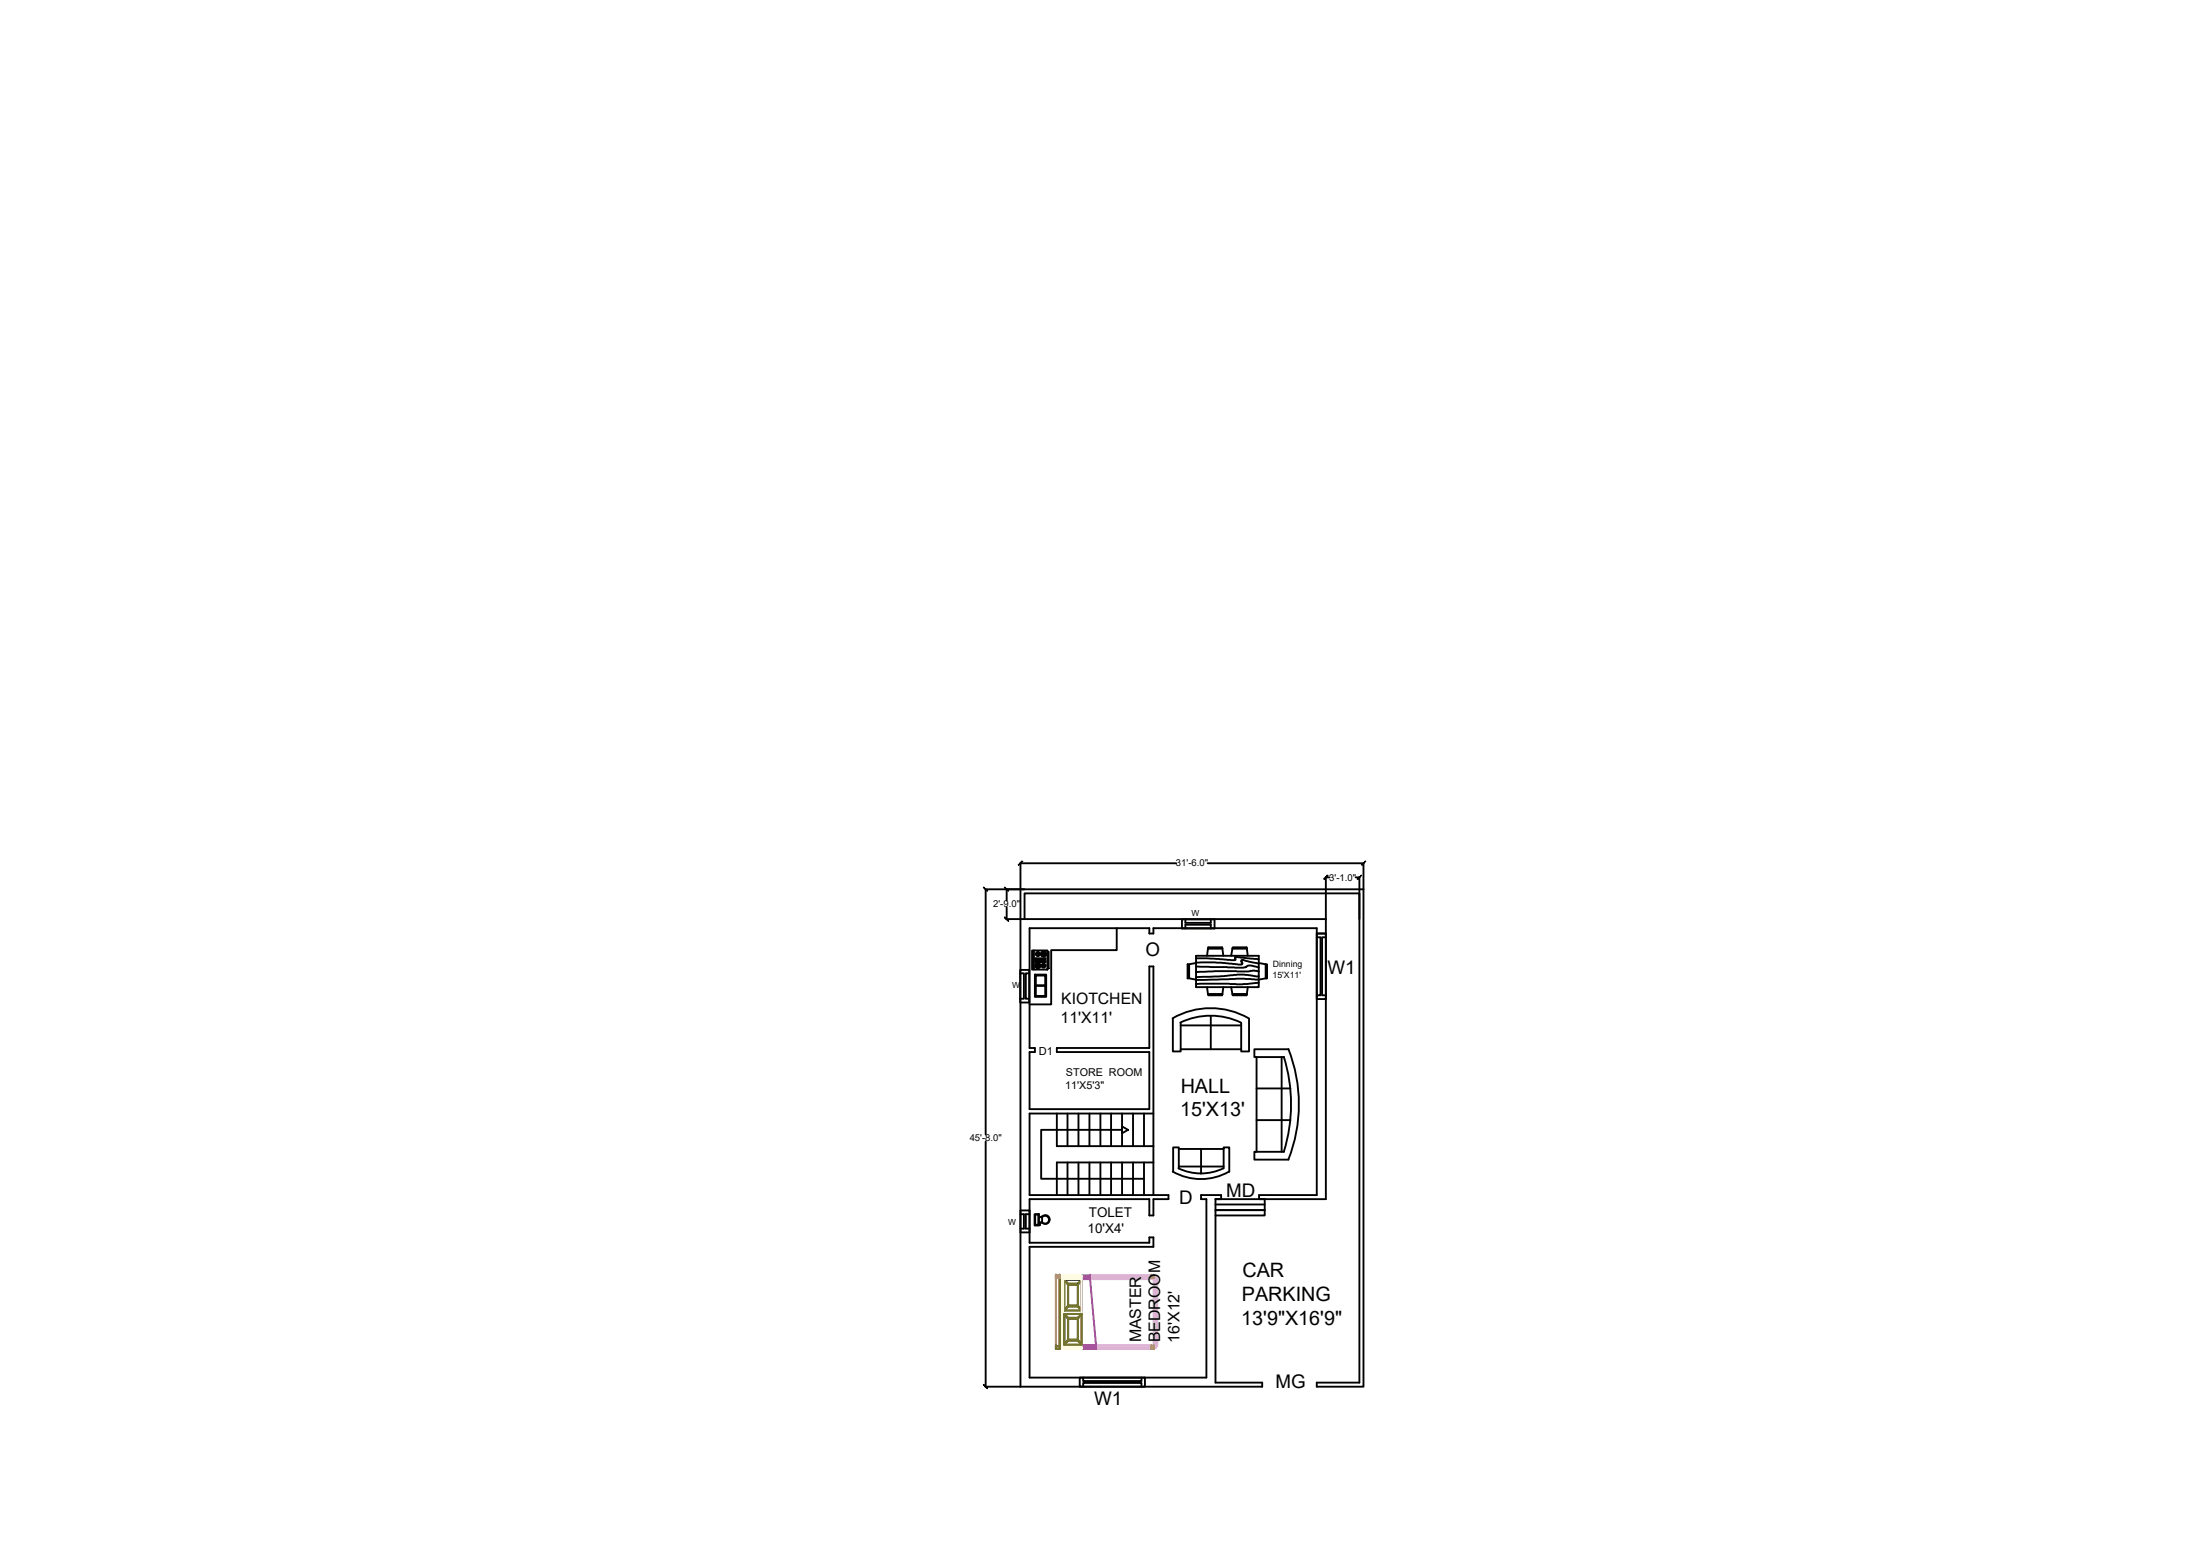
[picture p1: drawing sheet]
<svg xmlns="http://www.w3.org/2000/svg" width="297mm" height="210mm" viewBox="0 0 297 210" stroke-linecap="round" stroke-linejoin="round" font-family="sans-serif">
<!-- layer: 0 -->
<g fill="none" stroke="#000" stroke-width=".25">
<path d="M137.8 116.5v3.5M137.8 116.5h21M163.1 116.5h21M179 118.4v43.5h-14.9v24.7h6.3v.6h-37.4M179 118.4h.5M183 118.4h.5M183.5 118.4v5.7M184.1 116.5v3.5M133 120h51.1v67.2h-6.3v-.6h5.7v-66h-45.2v3.5M133.1 120v33.1M135.9 124.1h43.1M135.9 120v1.6"/>
<path d="M135.9 122.5v1.6M137.7 131.4h.5v3.4h-.5M137.7 130.9h1.3v4.4h-1.3zM137.8 120v67.2M139 131.4h-.5v3.4h.5M139.3 128.3h2.1v2.6h-2.1zM139.6 128.3v2.6M139.7 131.6h1.6v3h-1.6zM139.8 129.4h1.4v.5h-1.4zM139.9 133.1h1.2v1.3h-1.2zM139.9 131.7h1.2v1.3h-1.2zM139.9 129.4v.5"/>
<path d="M139.9 129.4h1.2M139.9 129.5h1.2M139.9 129.6h1.2M139.9 129.7h1.2M139.9 129.8h1.2M141.1 129.4v.5M141.4 129h.1M141.4 128.8h.1M141.4 130.2h.1M141.4 130.4h.1M141.5 128.5h.1v2.2h-.1zM150.8 125.3v3h-8.9v7.3h-2.9"/>
<path d="M158.3 137.5a10.3 10.3 0 0 1 10.3 0M158.4 137.5v4.4h1v-3.8M159.4 138a9.5 9.5 0 0 1 8.2 0M159.4 138.4h8.2M159.6 124.1h4.4v1.2h-4.4zM160 125.3v-.5h3.5v.5M160 124.1v.5h3.5v-.5M160.3 130.2h.2v1.9h-.2zM161.5 129.4h1.5l3.5 .2a.22 .22 0 0 0 .3-.1 .22 .22 0 0 0-.1-.3h.5l2.8 .3M161.5 129.9h2.5l2.6 .2a1.47 1.47 0 0 0 1.1 0v-.2a.22 .22 0 0 1-.1-.3 .22 .22 0 0 1 .4 0l2 .5M161.5 130.5l5.3 .1a2.24 2.24 0 0 0 1.7-.2l.4-.1 1.1 .3M161.5 129h8.5v4.3h-8.5z"/>
<path d="M161.5 130l-.9 .2v1.9l.9 .1M163 129l.1-1h1.9l.2 1M163 133.3l.1 .9h1.9l.2-.9M163.1 134.2h1.9v.2h-1.9zM163.1 127.9h1.9v.1h-1.9zM163.5 137.1v4.5M166.2 129l.2-1h1.9l.2 1M166.2 133.3l.2 .9h1.9l.2-.9M166.4 134.2h1.9v.2h-1.9zM166.4 127.9h1.9v.1h-1.9zM168.6 137.5v4.4h-1v-3.8M170 131.1l-.9-.1-.5 .1h-4.5l-2.6 .1"/>
<path d="M170 131.8h-.4l-1.6-.2h-1l-2.5 .2-3 .1M170 130l.9 .2v1.9l-.9 .1-3.1-.1-5.4 .2M170 132.7a22.6 22.6 0 0 1-5.1 .1h-3.4M171 130.2h.1v1.9h-.1zM177.8 126.5h.5v7.9h-.5M177.8 126h1.2v8.9h-1.2zM177.8 126h1.2M179 126.5h-.5v7.9h.5M133.1 154.1v33.1M142.7 150.3v4.4h13M144.1 150.3v4.4M144.1 156.9v4.4"/>
<path d="M145.6 150.3v4.4M145.6 156.9v4.4M147.1 150.3v4.4M147.1 156.9v4.4M148.6 150.3v4.4M148.6 156.9v4.4M150 150.3v4.4M150 156.9v4.4M151.5 152.5h-10.9v6.6h13.9M151.5 152l.8 .5-.8 .5zM151.5 150.3v4.4M151.5 156.9v4.4"/>
<path d="M153 150.3v4.4M153 156.9v4.4M154.5 150.3v4.4M154.5 156.9v4.4M155.7 150.3h-16.7v11h18.8v.6h-2.1v2.2h-.5v-2.2h-16.2v5.9h16.2v-.8h.5v1.3h-16.7v17.7h23.9v-24.1h-.7v-.6h2.7v.6M155.7 156.9h-13v4.4M158.3 158.1a7.6 7.6 0 0 0 7.6 0M159.1 157.7a7 7 0 0 0 6.1 0M159.2 157.7v-2.8h-.8v3.3M159.2 155.1h6M159.2 157.5h6M159.4 141.6h8.2"/>
<path d="M162.2 155.1v3.3M165.2 157.7v-2.8h.8v3.3M169.7 151.2h4.5M169.7 146.9h4.5M169.7 142.7v12.8M173 142.7v12.8M173.3 142.7a21.5 21.5 0 0 1 0 12.8M173.4 155.5h-4v1h4.6M174 141.6a20.3 20.3 0 0 1 0 14.9M174 141.6h-4.6v1.1h4M137.8 163.9h.4v1.9h-.4M137.8 166.4h1.2"/>
<path d="M137.8 163.4h1.2M139 163.9h-.5v1.9h.5M139.7 163.9h.6v1.5h-.6zM139.8 165.2v.1M139.9 165.3h.3M140.1 163.9l.1 .1v1.3M140.2 163.9l-.4 .1v1.3M140.2 165.2l-.1 .1M140.3 165.2h.1v.2h-.1v-.2M140.3 164.9l.4 .2M140.7 164.3a.53 .53 0 0 1 .8-.1 .53 .53 0 0 1 0 .8 .53 .53 0 0 1-.8-.1M140.7 164.2l-.4 .2"/>
<path d="M140.7 164.4v.5M140.7 164.2a.58 .58 0 0 1 .8 0 .58 .58 0 0 1 0 .8 .58 .58 0 0 1-.8 0M143.7 172.7h2.3l-.5 .7h-1.3zM143.7 177.4l.5 .6v2.8l-.5 .7zM155.7 161.3v-30.8h-.5v11h-12.5v.5h12.5v7.7h-16.2v-7.7h.7v-.5h-.7v-16.2h16.2v.7h.5v-.7h22.1v36h-7.8v.6M164.1 163.4h6.7M164.1 162.6h6.7M170.8 161.9v2.2h-6.7M145.8 186h8.8v1.2h-8.8zM146.2 186v.4h7.9v-.4M146.2 187.2v-.5h7.9v.5"/>
<circle cx="140.1" cy="130.4" r=".11"/>
<circle cx="140.1" cy="128.8" r=".11"/>
<circle cx="140.1" cy="130.4" r=".28"/>
<circle cx="140.1" cy="130.4" r=".36"/>
<circle cx="140.1" cy="128.8" r=".28"/>
<circle cx="140.1" cy="128.8" r=".19"/>
<circle cx="140.1" cy="130.4" r=".19"/>
<circle cx="140.9" cy="130.4" r=".11"/>
<circle cx="140.9" cy="128.8" r=".11"/>
<circle cx="140.9" cy="130.4" r=".28"/>
<circle cx="140.9" cy="128.8" r=".28"/>
<circle cx="140.9" cy="128.8" r=".36"/>
<circle cx="140.9" cy="128.8" r=".19"/>
<circle cx="140.9" cy="130.4" r=".19"/>
</g>
<g fill="none" stroke="#727430" stroke-width=".25">
<path d="M143.7 172.7l.5 .6v3.1l-.5 .5zM143.7 172.7h2.3l-.5 .6h-1.3zM143.7 172.7v4.2l.5-.7v-2.8h1.3v2.8h-1.3v-2.8zM143.7 177.4h2.3l-.5 .6h-1.3zM143.7 177.4h2.3l-.5 .5h-1.3zM143.7 177.4l.5 .5v3.1l-.5 .5zM144.2 176.2h1.3l.5 .7h-2.3zM144.2 178h1.3v2.8h-1.3zM145.5 173.3l.5-.6v4.2h-2.3l.5-.5h1.3l.5 .5-.5-.5zM145.5 177.9l.5-.5v4.1l-.5-.5zM146 172.7v4.2l-.5-.7v-2.8zM146 177.4v4.1h-2.3l.5-.7h1.3l.5 .7-.5-.7v-2.8z"/>
<path d="M143.7 181.5l.5-.5h1.3l.5 .5z"/>
</g>
<g fill="none" stroke="#ddb3d4" stroke-width=".25">
<path d="M147.2 172.2h8.6h-8.6M147.2 172.2h8.6v.5h-8.6v-.4h8.6h-8.6zM147.2 172.7h8.6v8.9h.3v-8.9h-.3v8.9h-7.8zM155.8 172.7h.1M155.8 172.2l.3 .1-.2 .2zM155.8 172.2h.1M155.8 172.3l.1 .2-.1 .2zM155.9 172.5l.2 .2h-.3zM156.1 172.7h.1v8.9h-.1zM156.1 172.3l.1 .4-.1-.4M156.1 172.3l.1 .4h-.1l-.2-.2zM156.1 172.3l-.3-.1 .3 .1"/>
<path d="M156.2 172.7h.1M148 181.9h7.8v.2h-7.8zM148 182.1h7.8h-7.8M148 181.6h7.8v.3h-7.8zM155.8 182.1h.1M155.8 181.6h.1M155.8 181.6l.1 .1-.1 .2zM155.8 181.9l.1-.2 .2 .2-.3 .2zM155.8 181.6h.3l-.2 .1zM155.9 181.7l.3-.1-.1 .3zM156.1 181.9l-.3 .2 .3-.2M156.1 181.9l.1-.3-.1 .3"/>
<path d="M156.2 181.6v-8.9v8.9M156.2 181.6h.1"/>
</g>
<g fill="none" stroke="#fdfce3" stroke-width=".25">
<path d="M143.1 172.7h.1v8.9h-.1zM143.1 172.7h.1M143.2 172.7h.3v8.9h-.3zM143.2 172.3l.3-.1-.3 .1M143.2 172.3l.3-.1-.1 .3zM143.2 172.3l.2 .2-.2 .2h-.1zM143.2 172.3l-.1 .4 .1-.4M143.4 172.5l.1-.2v.4zM143.4 172.5l.1 .2h-.3zM143.5 172.7h.1M143.5 172.2h.1M143.5 172.2h2.5h-2.5"/>
<path d="M143.5 172.2h2.5v.5h-2.5v-.4h2.5h-2.5zM143.5 172.7h2.5v8.9h-2.5zM143.1 181.6v-8.9v8.9M143.1 181.6h.1M143.1 181.6l.3 .1-.2 .2zM143.2 181.6h.3l-.1 .1zM143.2 181.9l-.1-.3 .1 .3M143.2 181.9l.3 .2-.3-.2M143.4 181.7l.1 .2v.2l-.3-.2zM143.4 181.7l.1-.1v.3zM143.5 181.6h.1M143.5 182.1h.1"/>
<path d="M143.5 181.9h2.5v.2h-2.5zM143.5 182.1h2.5h-2.5M143.5 181.6h2.5v.3h-2.5zM146 182.1h.1"/>
</g>
<path d="M146 172.7h1.2l.8 8.9h-2v.3h2v-.3h-2zM146 172.3h1.2v.4h-1.2zM146 172.2h1.2v.1h-1.2zM146 172.2h1.2h-1.2M147.2 172.2h.1M146 182.1h2h-2M146 181.9h2v.2h-2zM148 182.1h.1" fill="none" stroke="#a953a0" stroke-width=".25"/>
<g fill="none" stroke="#b38d5b" stroke-width=".25">
<path d="M142.6 172.2h.5v9.9h-.5zM142.6 172.2h.1M142.6 172.2h.5h-.5M142.6 172.5h.1M142.6 172.5v-.3v.3M143.1 172.2h.1M143.1 172.5h.1M143.1 172.2v.3v-.3M143.1 172.5h-.5h.5M155.4 172.5h.1M155.4 172.2h.1M155.4 172.5v-.3v.3"/>
<path d="M155.4 172.2h.4h-.4M155.8 172.5h.1M155.8 172.5h-.4h.4M155.8 172.2h.1M155.8 172.2v.3v-.3M142.6 182.1h.1M142.6 182.1v-9.9v9.9M143.1 182.1h.1M143.1 182.1h-.5h.5M155.4 181.7h.1M155.4 181.7h.4h-.4M155.4 182.1h.1"/>
<path d="M155.4 182.1v-.4v.4M155.8 182.1h.1M155.8 181.7h.1M155.8 181.7v.4v-.4M155.8 182.1h-.4h.4"/>
</g>
<path d="M143.1 172.2h.1M143.1 172.2v9.9v-9.9M142.6 182.1h.1M142.6 181.7h.1M142.6 182.1v-.4v.4M142.6 181.7h.5h-.5M143.1 182.1h.1M143.1 182.1h-.5h.5M143.1 181.7h.1M143.1 181.7v.4v-.4" fill="none" stroke="#85663d" stroke-width=".25"/>
<g fill="#000" stroke="#000" stroke-width=".14">
<path d="M138 116.2l-.5 .6 .6-.5zM138 116.2l-.5 .6z"/>
<path d="M179.2 118.1l-.4 .6 .5-.5zM179.2 118.1l-.4 .6-.1-.1z"/>
<path d="M183.2 118.6l.1 .1 .5-.6zM183.8 118.1l-.5 .6z"/>
<path d="M183.8 116.7l.5-.5zM184.3 116.2l-.4 .6z"/>
<path d="M132.8 119.8l.5 .5zM132.8 119.8l.5 .5z"/>
<path d="M135.7 123.8l-.1 .1 .6 .4zM135.6 123.9l.6 .4z"/>
<path d="M135.6 119.8l.6 .5zM135.6 119.8l.6 .5z"/>
<path d="M132.8 186.9l.5 .5zM132.8 186.9l.5 .5z"/>
</g>
<g font-size="2.7">
<text x="159.4" y="147.5">HALL</text>
<text x="159.3" y="150.7">15'X13'</text>
<text x="167.8" y="172.4">CAR</text>
<text x="167.6" y="178.8">13'9&quot;X16'9&quot;</text>
<text x="167.7" y="175.6">PARKING</text>
</g>
<g font-size="2.5">
<text x="154.7" y="129.1">O</text>
<text x="179.2" y="131.5">W1</text>
<text x="165.6" y="161.5">MD</text>
<text x="159.2" y="162.5">D</text>
<text x="147.7" y="189.6">W1</text>
<text x="172.2" y="187.4">MG</text>
</g>
<g font-size="2.2">
<text x="154.1" y="181.2" transform="rotate(-90 154.1 181.2)">MASTER</text>
<text x="156.7" y="181.2" transform="rotate(-90 156.7 181.2)">BEDROOM</text>
<text x="159.2" y="181.3" transform="rotate(-90 159.2 181.3)">16'X12'</text>
</g>
<g font-size="2.1">
<text x="143.3" y="135.6">KIOTCHEN</text>
<text x="143.2" y="138.1">11'X11'</text>
</g>
<g font-size="1.8">
<text x="146.8" y="166.4">10'X4'</text>
<text x="147" y="164.2">TOLET</text>
</g>
<g font-size="1.5">
<text x="140.3" y="142.4">D1</text>
<text x="143.8" y="147">11'X5'3&quot;</text>
<text x="143.9" y="145.3">STORE ROOM</text>
</g>
<g font-size="1.3">
<text x="158.8" y="117">31'-6.0&quot;</text>
<text x="179.5" y="118.9">3'-1.0&quot;</text>
<text x="134.1" y="122.5">2'-9.0&quot;</text>
<text x="130.9" y="154">45'-8.0&quot;</text>
</g>
<g font-size="1.2">
<text x="171.8" y="132">15'X11'</text>
<text x="171.9" y="130.6">Dinning</text>
</g>
<g font-size="1.1">
<text x="160.9" y="123.7">W</text>
<text x="136.6" y="133.4">W</text>
<text x="136.1" y="165.3">W</text>
</g>
</svg>
